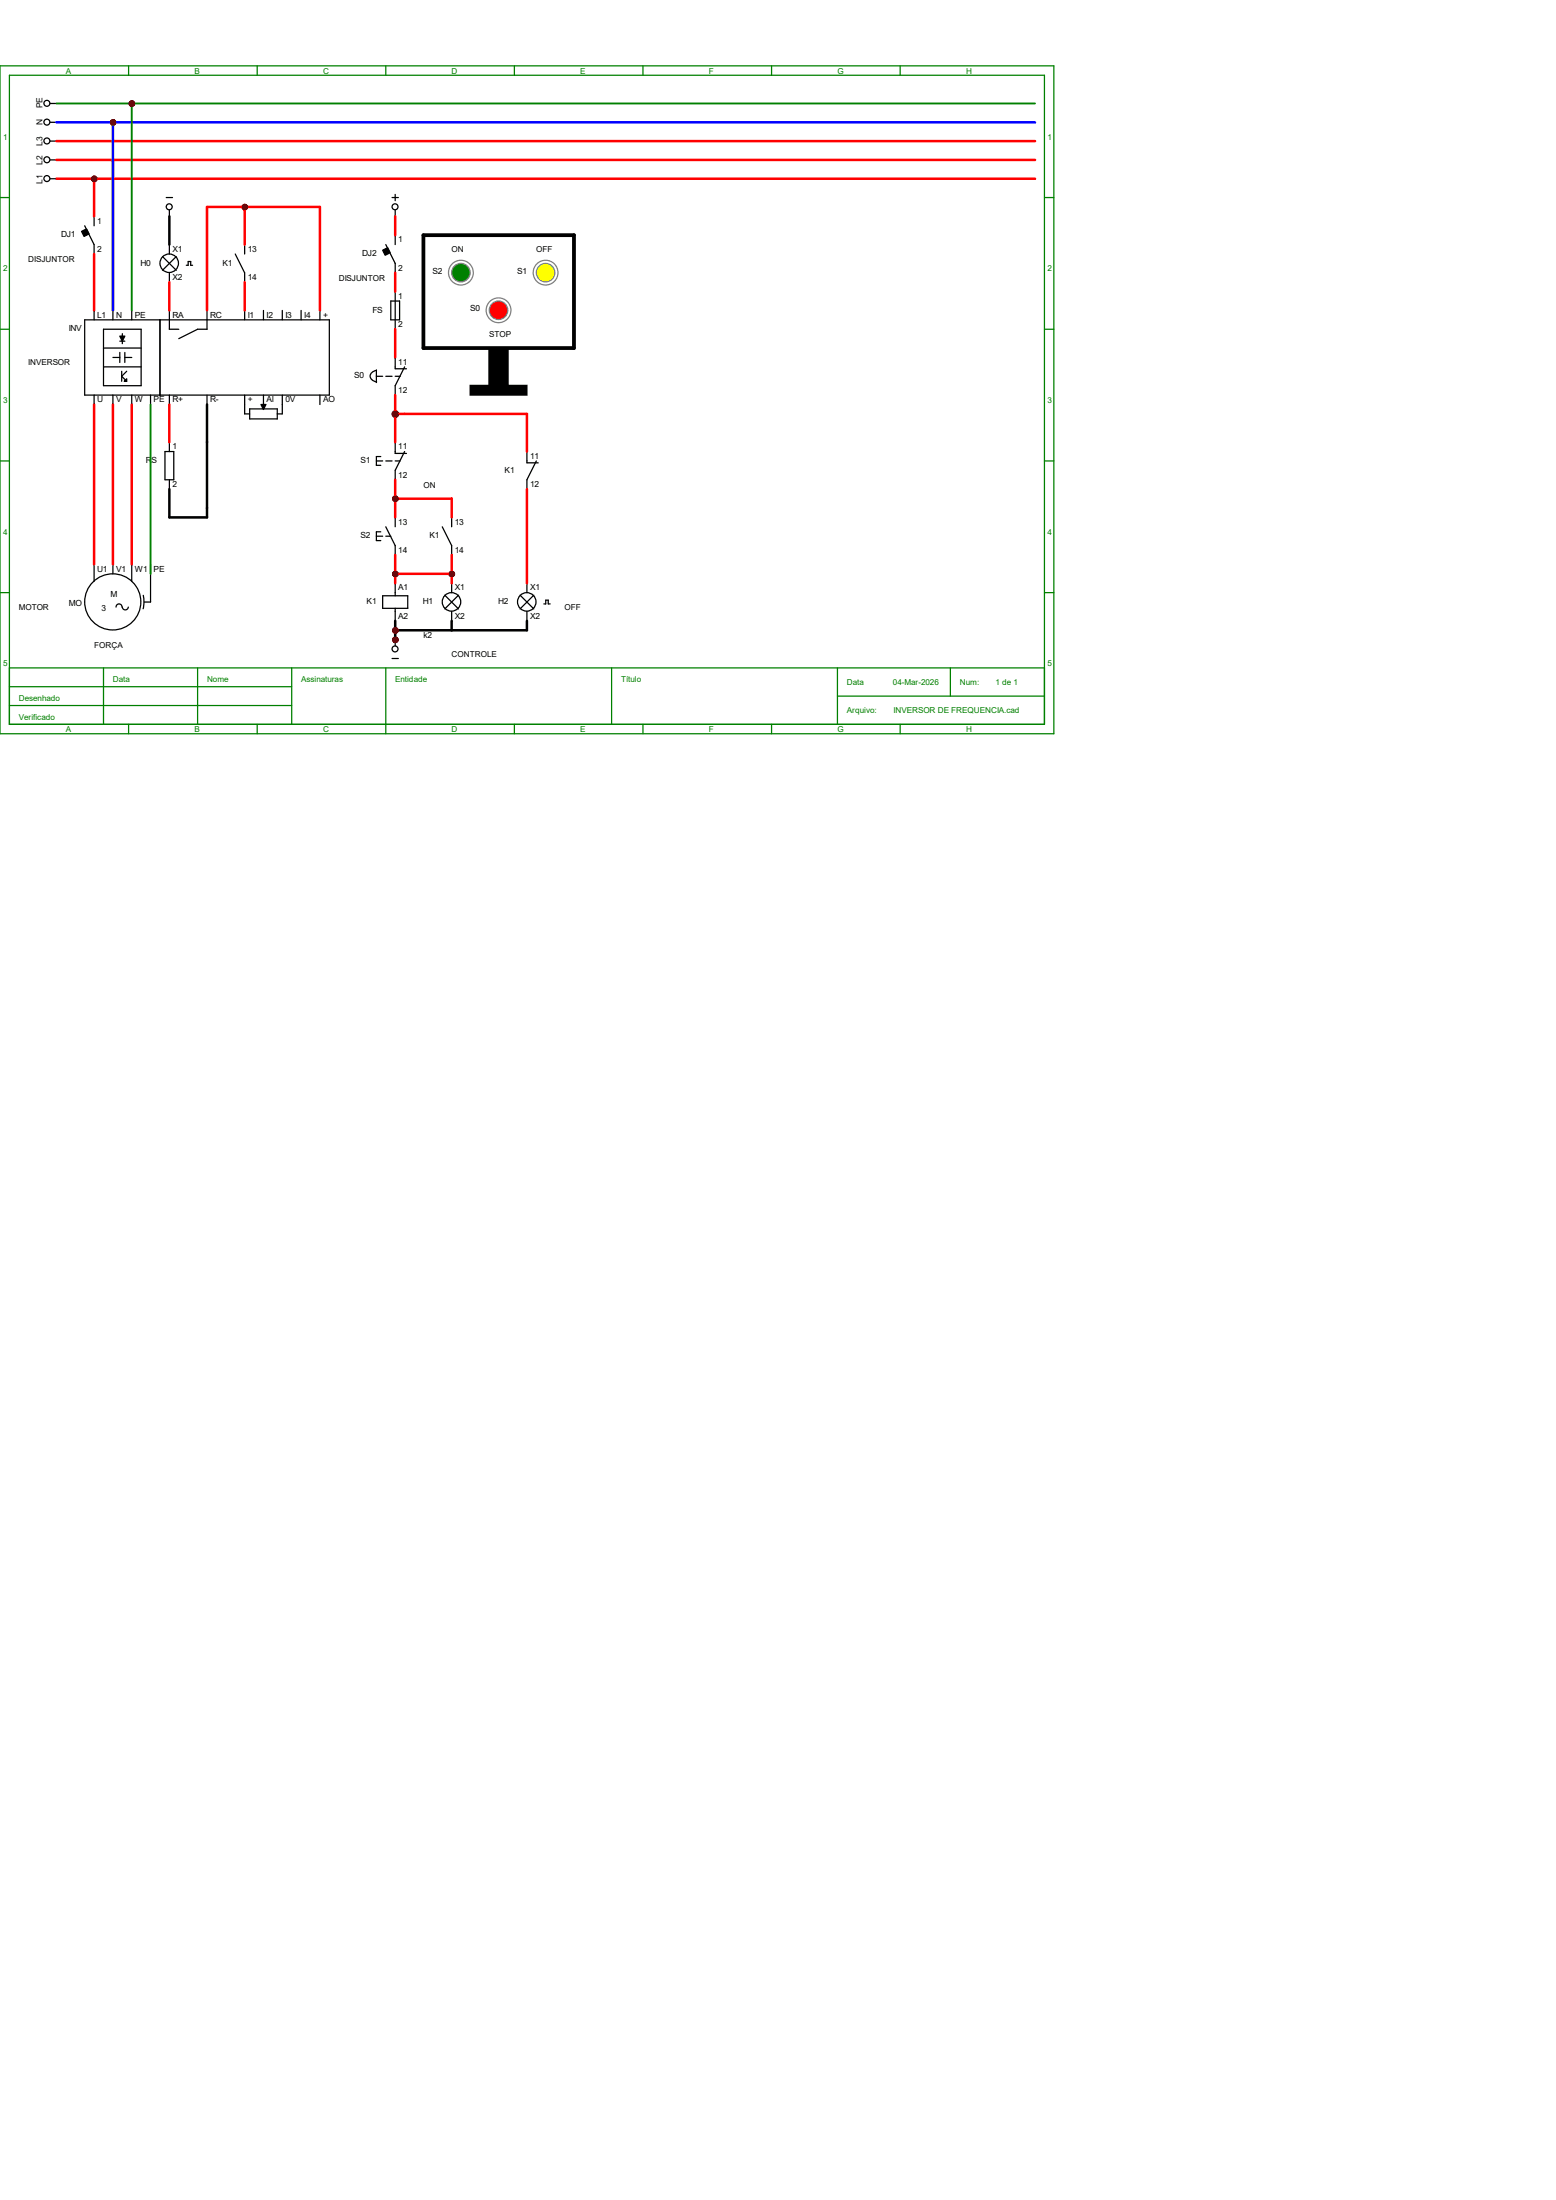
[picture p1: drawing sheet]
<svg xmlns="http://www.w3.org/2000/svg" width="210mm" height="297mm" viewBox="0 0 210 297" stroke-linecap="round" stroke-linejoin="round" font-family="sans-serif">
<g fill="none" stroke="#008000" stroke-width=".17">
<path d="M0 8.9h142.2v90.2h-142.2zM1.3 10.2h139.7v87.6h-139.7zM17.4 8.9v1.3M34.7 8.9v1.3M52.1 8.9v1.3M69.4 8.9v1.3M86.8 8.9v1.3M104.1 8.9v1.3M121.5 8.9v1.3M0 26.7h1.3M141 26.7h1.2M0 44.4h1.3"/>
<path d="M141 44.4h1.2M0 62.2h1.3M141 62.2h1.2M0 80h1.3M1.3 90.2h139.7M1.3 92.7h38.1M1.3 95.2h38.1M14 90.2v7.6M17.4 97.8v1.3M26.7 90.2v7.6M34.7 97.8v1.3M39.4 90.2v7.6"/>
<path d="M52.1 90.2v8.9M69.4 97.8v1.3M82.5 90.2v7.6M86.8 97.8v1.3M104.1 97.8v1.3M113 94h28M113 90.2v7.6M121.5 97.8v1.3M128.3 90.2v3.8M141 80h1.2"/>
</g>
<g fill="none" stroke="#000" stroke-width=".17">
<path d="M6.8 19h.8M6.8 16.5h.8M6.8 14h.8M6.8 24.1h.8M6.8 21.6h.8M11.4 43.2h33v10.1h-33zM12.7 41.9v1.3M12.7 53.3v1.3M14 44.4h5v7.7h-5zM14 47h5M14 49.5h5M15.2 41.9v1.3"/>
<path d="M15.2 53.3v1.3M15.2 48.3h1M16.2 46.1h.6M16.2 47.6v1.3M16.4 50.1v1.4M16.5 45v1.4M16.8 47.6v1.3M16.8 48.3h1M17.1 50.1l-.7 .7 .7 .7M17.8 41.9v1.3M17.8 53.3v1.3M20.3 53.3v1.3"/>
<path d="M21.6 43.2v10.1M22.9 41.9v2.5h1.2M22.9 53.3v1.3M22.9 59.7v1.3M27.9 41.9v2.5h-1.2l-2.6 1.3M27.9 53.3v1.3M33 41.9v1.3M33 53.3v2.6h.7M33.7 55.2h3.7v1.4h-3.7zM35.6 41.9v1.3M35.6 53.3v1.9M38.1 41.9v1.3"/>
<path d="M38.1 53.3v2.6h-.7M40.6 41.9v1.3M43.2 41.9v1.3M43.2 53.3v1.3M22.3 61h1.2v3.8h-1.2zM22.9 64.8v1.2"/>
<circle cx="6.3" cy="13.9" r=".4"/>
<circle cx="6.3" cy="19" r=".4"/>
<circle cx="6.3" cy="16.5" r=".4"/>
<circle cx="6.3" cy="24.1" r=".4"/>
<circle cx="6.3" cy="21.6" r=".4"/>
</g>
<g fill="#000" stroke="#000" stroke-width=".17">
<path d="M16.2 45.4h.6l-.3 .7zM16.8 51.5l.3-.4v.4z"/>
<path d="M35.2 54.6h.7l-.3 .7z" fill-rule="evenodd"/>
</g>
<g fill="#f00" stroke="#800000" stroke-width=".17">
<circle cx="15.3" cy="16.5" r=".28"/>
<circle cx="17.8" cy="14" r=".28"/>
</g>
<g fill="none" stroke="#000" stroke-width=".17">
<path d="M21.9 34.6l1.9 1.9M22.9 33v1.3M22.9 36.8v1.3M23.8 34.6l-1.9 1.9M25.1 35.8h.3v-.5h.3v.5h.3M31.7 34.3l1.3 2.5v1.3M33 33v1.3M12.7 76.2v2.3M15.2 76.2v1.3M17.8 76.2v2.3M20.3 76.2v5.1h-.8M16.5 82a.4 .4 0 0 0-.4-.5 .4 .4 0 0 0-.4 .5"/>
<path d="M17.3 82a.4 .4 0 0 1-.4 .3 .4 .4 0 0 1-.4-.3M19.3 80.4l.1 .9-.1 .9"/>
<circle cx="22.8" cy="35.5" r="1.25"/>
<circle cx="15.2" cy="81.3" r="3.8"/>
</g>
<circle cx="33" cy="28" r=".28" fill="#f00" stroke="#800000" stroke-width=".17"/>
<path d="M11.4 30.5l1.3 2.5v1.3M12.7 29.2v1.3" fill="none" stroke="#000" stroke-width=".17"/>
<path d="M11 31.2l.7-.3 .3 .7-.7 .3z" fill-rule="evenodd" fill="#000" stroke="#000" stroke-width=".17"/>
<circle cx="12.7" cy="24.2" r=".28" fill="#f00" stroke="#800000" stroke-width=".17"/>
<g fill="none" stroke="#000" stroke-width=".17">
<path d="M52.1 33l1.2 2.6v1.2M52.9 26.7h.9M53.3 26.2v.9M53.3 28.4v.8M53.3 31.7v1.3M53.3 39.4v5M52.7 40.6h1.2v2.6h-1.2zM53.3 59.7v1.5h1.6M50.8 72.4h.8M50.8 62.2h.8M51.4 61.6h-.6v1.2h.6M51.4 71.8h-.6v1.2h.6"/>
<path d="M52.1 71.1l1.2 2.6v1.2M52.1 72.4h.6M52.1 62.2h.8M53.3 69.8v1.3M53.3 78.7v1.7M53.3 62.2h.7M54.6 61l-1.3 2.5v1.3M59.7 71.1l1.3 2.6v1.2M61 69.8v1.3M51.6 80.4h3.4v1.7h-3.4zM53.3 82.1v1.7"/>
<circle cx="53.3" cy="27.9" r=".4"/>
</g>
<path d="M51.6 33.8l.7-.4 .4 .7-.7 .4z" fill-rule="evenodd" fill="#000" stroke="#000" stroke-width=".17"/>
<g fill="#f00" stroke="#800000" stroke-width=".17">
<circle cx="53.4" cy="67.3" r=".28"/>
<circle cx="53.4" cy="77.5" r=".28"/>
<circle cx="53.4" cy="55.9" r=".28"/>
</g>
<g fill="none" stroke="#000" stroke-width=".17">
<path d="M50.8 50.8h.8M50.8 50v1.6M50.8 50a.85 .85 0 0 0-.8 1l.5 .5 .3 .1M52.1 50.8h.8M53.3 48.3v1.5h1.6M53.3 50.8h.7M54.6 49.5l-1.3 2.6v1.2M61 78.7v1.3M60 80.3l1.9 1.9M61 82.5v1.3M61.9 80.3l-1.9 1.9"/>
<circle cx="60.9" cy="81.3" r="1.25"/>
</g>
<circle cx="61" cy="77.5" r=".28" fill="#f00" stroke="#800000" stroke-width=".17"/>
<circle cx="62.2" cy="36.8" r="1.67" fill="none" stroke="#808080" stroke-width=".17"/>
<circle cx="62.2" cy="36.8" r="1.25" fill="#008000" stroke="#808080" stroke-width=".17"/>
<circle cx="73.6" cy="36.8" r="1.67" fill="none" stroke="#808080" stroke-width=".17"/>
<circle cx="73.6" cy="36.8" r="1.25" fill="#ff0" stroke="#808080" stroke-width=".17"/>
<circle cx="67.3" cy="41.9" r="1.67" fill="none" stroke="#808080" stroke-width=".17"/>
<circle cx="67.3" cy="41.9" r="1.25" fill="#f00" stroke="#808080" stroke-width=".17"/>
<g fill="#000" stroke="#000" stroke-width=".25">
<path d="M66 47h2.5v5h-2.5z" fill-rule="evenodd"/>
<path d="M63.5 52.1h7.6v1.2h-7.6z" fill-rule="evenodd"/>
</g>
<g fill="none" stroke="#000" stroke-width=".17">
<path d="M22.4 26.7h.9M22.9 28.4v.8M52.9 88.9h.9M53.3 86.4v.8"/>
<circle cx="22.8" cy="27.9" r=".4"/>
<circle cx="53.3" cy="87.6" r=".4"/>
</g>
<g fill="#f00" stroke="#800000" stroke-width=".17">
<circle cx="53.4" cy="86.4" r=".28"/>
<circle cx="53.4" cy="85.1" r=".28"/>
</g>
<path d="M57.1 31.7h20.4v15.3h-20.4z" fill="none" stroke="#000" stroke-width=".51"/>
<circle cx="53.4" cy="55.9" r=".28" fill="#f00" stroke="#800000" stroke-width=".51"/>
<g fill="none" stroke="#000" stroke-width=".17">
<path d="M71.1 61v1.5h1.5M71.1 78.7v1.3M72.4 62.2l-1.3 2.6v1.2M70.2 80.3l1.9 1.9M71.1 82.5v1.3M72.1 80.3l-1.9 1.9M73.4 81.5h.3v-.5h.3v.5h.3"/>
<circle cx="71.1" cy="81.3" r="1.25"/>
</g>
<g fill="#f00" stroke="#800000" stroke-width=".34">
<circle cx="15.3" cy="16.5" r=".28"/>
<circle cx="17.8" cy="14" r=".28"/>
<circle cx="33" cy="28" r=".28"/>
<circle cx="12.7" cy="24.2" r=".28"/>
<circle cx="53.4" cy="67.3" r=".28"/>
<circle cx="53.4" cy="77.5" r=".28"/>
<circle cx="53.4" cy="55.9" r=".28"/>
<circle cx="61" cy="77.5" r=".28"/>
<circle cx="53.4" cy="86.4" r=".28"/>
<circle cx="53.4" cy="85.1" r=".28"/>
</g>
<g fill="none" stroke="#f00" stroke-width=".34">
<path d="M7.6 19h132.1M7.6 24.1h132.1M7.6 21.6h132.1M12.7 24.1v5.1M12.7 34.3v7.6M15.2 21.6v20.3M22.9 38.1v3.8M33 27.9v5.1M33 38.1v3.8M53.3 29.2v2.5M53.3 36.8v2.6M12.7 54.6v21.6"/>
<path d="M15.2 54.6v21.6M17.8 54.6v21.6M22.9 54.6v5.1M27.9 41.9v-14h15.3v14M53.3 44.4v3.9M53.3 53.3v6.4M53.3 55.9h17.8v5.1M53.3 64.8v5M53.3 74.9v3.8M53.3 67.3h7.7v2.5M53.3 77.5h7.7M61 74.9v3.8"/>
<path d="M71.1 66v12.7"/>
</g>
<path d="M7.6 16.5h132.1M15.2 16.5v25.4" fill="none" stroke="#00f" stroke-width=".34"/>
<path d="M7.6 14h132.1M17.8 14v27.9M20.3 54.6v22.9" fill="none" stroke="#008000" stroke-width=".25"/>
<g fill="#800000" stroke="#800000" stroke-width=".34">
<circle cx="15.3" cy="16.5" r=".28"/>
<circle cx="17.8" cy="14" r=".28"/>
<circle cx="33" cy="28" r=".28"/>
<circle cx="12.7" cy="24.2" r=".28"/>
<circle cx="53.4" cy="67.3" r=".28"/>
<circle cx="53.4" cy="77.5" r=".28"/>
<circle cx="53.4" cy="55.9" r=".28"/>
<circle cx="61" cy="77.5" r=".28"/>
<circle cx="53.4" cy="86.4" r=".28"/>
<circle cx="53.4" cy="85.1" r=".28"/>
</g>
<path d="M22.9 29.2v3.8M27.9 54.6v15.2h-5v-3.8M53.3 83.8v2.6M61 83.8v1.3M71.1 83.8v1.3h-17.8" fill="none" stroke="#000" stroke-width=".34"/>
<g font-size="1.1" fill="#008000">
<text x="8.9" y="9.9">A</text>
<text x="26.2" y="9.9">B</text>
<text x="43.6" y="9.9">C</text>
<text x="61" y="9.9">D</text>
<text x="78.3" y="9.9">E</text>
<text x="95.7" y="9.9">F</text>
<text x="113" y="9.9">G</text>
<text x="130.4" y="9.9">H</text>
<text x=".4" y="18.8">1</text>
<text x="141.4" y="18.8">1</text>
<text x=".4" y="36.6">2</text>
<text x="141.4" y="36.6">2</text>
<text x=".4" y="54.4">3</text>
<text x="141.4" y="54.4">3</text>
<text x=".4" y="72.2">4</text>
<text x="141.4" y="72.2">4</text>
<text x=".4" y="90">5</text>
<text x="141.4" y="90">5</text>
<text x="2.5" y="94.6">Desenhado</text>
<text x="15.2" y="92.1">Data</text>
<text x="27.9" y="92.1">Nome</text>
<text x="40.6" y="92.1">Assinaturas</text>
<text x="53.3" y="92.1">Entidade</text>
<text x="83.8" y="92.1">Título</text>
<text x="114.3" y="92.5">Data</text>
<text x="120.5" y="92.5">04-Mar-2026</text>
<text x="129.5" y="92.5">Num:</text>
<text x="134.4" y="92.5">1 de 1</text>
<text x="2.5" y="97.2">Verificado</text>
<text x="8.9" y="98.8">A</text>
<text x="26.2" y="98.8">B</text>
<text x="43.6" y="98.8">C</text>
<text x="61" y="98.8">D</text>
<text x="78.3" y="98.8">E</text>
<text x="95.7" y="98.8">F</text>
<text x="113" y="98.8">G</text>
<text x="114.3" y="96.3">Arquivo:</text>
<text x="120.6" y="96.3">INVERSOR DE FREQUENCIA.cad</text>
<text x="130.4" y="98.8">H</text>
</g>
<g font-size="1.1">
<text x="5.7" y="16.8" transform="rotate(-90 5.7 16.8)">N</text>
<text x="5.7" y="14.6" transform="rotate(-90 5.7 14.6)">PE</text>
<text x="5.7" y="22.3" transform="rotate(-90 5.7 22.3)">L2</text>
<text x="5.7" y="19.7" transform="rotate(-90 5.7 19.7)">L3</text>
<text x="5.7" y="24.8" transform="rotate(-90 5.7 24.8)">L1</text>
<text x="3.8" y="35.3">DISJUNTOR</text>
<text x="8.3" y="32">DJ1</text>
<text x="13.1" y="30.2">1</text>
<text x="13.1" y="34">2</text>
<text x="19" y="35.9">H0</text>
<text x="23.3" y="34">X1</text>
<text x="30" y="35.9">K1</text>
<text x="33.4" y="34">13</text>
<text x="48.9" y="34.6">DJ2</text>
<text x="53.8" y="32.7">1</text>
<text x="61" y="34.1">ON</text>
<text x="72.4" y="34.1">OFF</text>
<text x="23.3" y="37.8">X2</text>
<text x="33.4" y="37.8">14</text>
<text x="45.7" y="37.9">DISJUNTOR</text>
<text x="53.8" y="36.5">2</text>
<text x="53.8" y="40.3">1</text>
<text x="58.4" y="37">S2</text>
<text x="69.8" y="37">S1</text>
<text x="9.3" y="44.7">INV</text>
<text x="13.1" y="42.9">L1</text>
<text x="15.7" y="42.9">N</text>
<text x="18.2" y="42.9">PE</text>
<text x="23.3" y="42.9">RA</text>
<text x="28.4" y="42.9">RC</text>
<text x="33.4" y="42.9">I1</text>
<text x="36" y="42.9">I2</text>
<text x="38.5" y="42.9">I3</text>
<text x="41.1" y="42.9">I4</text>
<text x="43.6" y="42.9">+</text>
<text x="50.3" y="42.2">FS</text>
<text x="53.8" y="44.2">2</text>
<text x="63.5" y="42">S0</text>
<text x="66" y="45.5">STOP</text>
<text x="3.8" y="49.3">INVERSOR</text>
<text x="47.8" y="51.1">S0</text>
<text x="53.8" y="49.2">11</text>
<text x="53.8" y="53">12</text>
<text x="13.1" y="54.3">U</text>
<text x="15.7" y="54.3">V</text>
<text x="18.2" y="54.3">W</text>
<text x="20.7" y="54.3">PE</text>
<text x="23.3" y="54.3">R+</text>
<text x="28.4" y="54.3">R-</text>
<text x="33.4" y="54.3">+</text>
<text x="36" y="54.3">AI</text>
<text x="38.5" y="54.3">0V</text>
<text x="43.6" y="54.3">AO</text>
<text x="19.7" y="62.5">RS</text>
<text x="23.3" y="60.7">1</text>
<text x="23.3" y="65.7">2</text>
<text x="48.6" y="62.5">S1</text>
<text x="53.8" y="60.7">11</text>
<text x="53.8" y="64.5">12</text>
<text x="57.1" y="65.8">ON</text>
<text x="68.1" y="63.8">K1</text>
<text x="71.5" y="61.9">11</text>
<text x="71.5" y="65.7">12</text>
<text x="53.8" y="70.8">13</text>
<text x="61.4" y="70.8">13</text>
<text x="13.1" y="77.2">U1</text>
<text x="15.7" y="77.2">V1</text>
<text x="18.2" y="77.2">W1</text>
<text x="20.7" y="77.2">PE</text>
<text x="48.6" y="72.7">S2</text>
<text x="53.8" y="74.6">14</text>
<text x="58" y="72.7">K1</text>
<text x="61.4" y="74.6">14</text>
<text x="2.5" y="82.3">MOTOR</text>
<text x="9.3" y="81.8">MO</text>
<text x="13.7" y="82.4">3</text>
<text x="14.9" y="80.6">M</text>
<text x="49.5" y="81.6">K1</text>
<text x="53.8" y="79.7">A1</text>
<text x="53.8" y="83.5">A2</text>
<text x="57.1" y="81.6">H1</text>
<text x="61.4" y="79.7">X1</text>
<text x="61.4" y="83.5">X2</text>
<text x="67.2" y="81.6">H2</text>
<text x="71.5" y="79.7">X1</text>
<text x="71.5" y="83.5">X2</text>
<text x="76.2" y="82.3">OFF</text>
<text x="12.7" y="87.4">FORÇA</text>
<text x="57.1" y="86.1">k2</text>
<text x="61" y="88.7">CONTROLE</text>
</g>
</svg>
